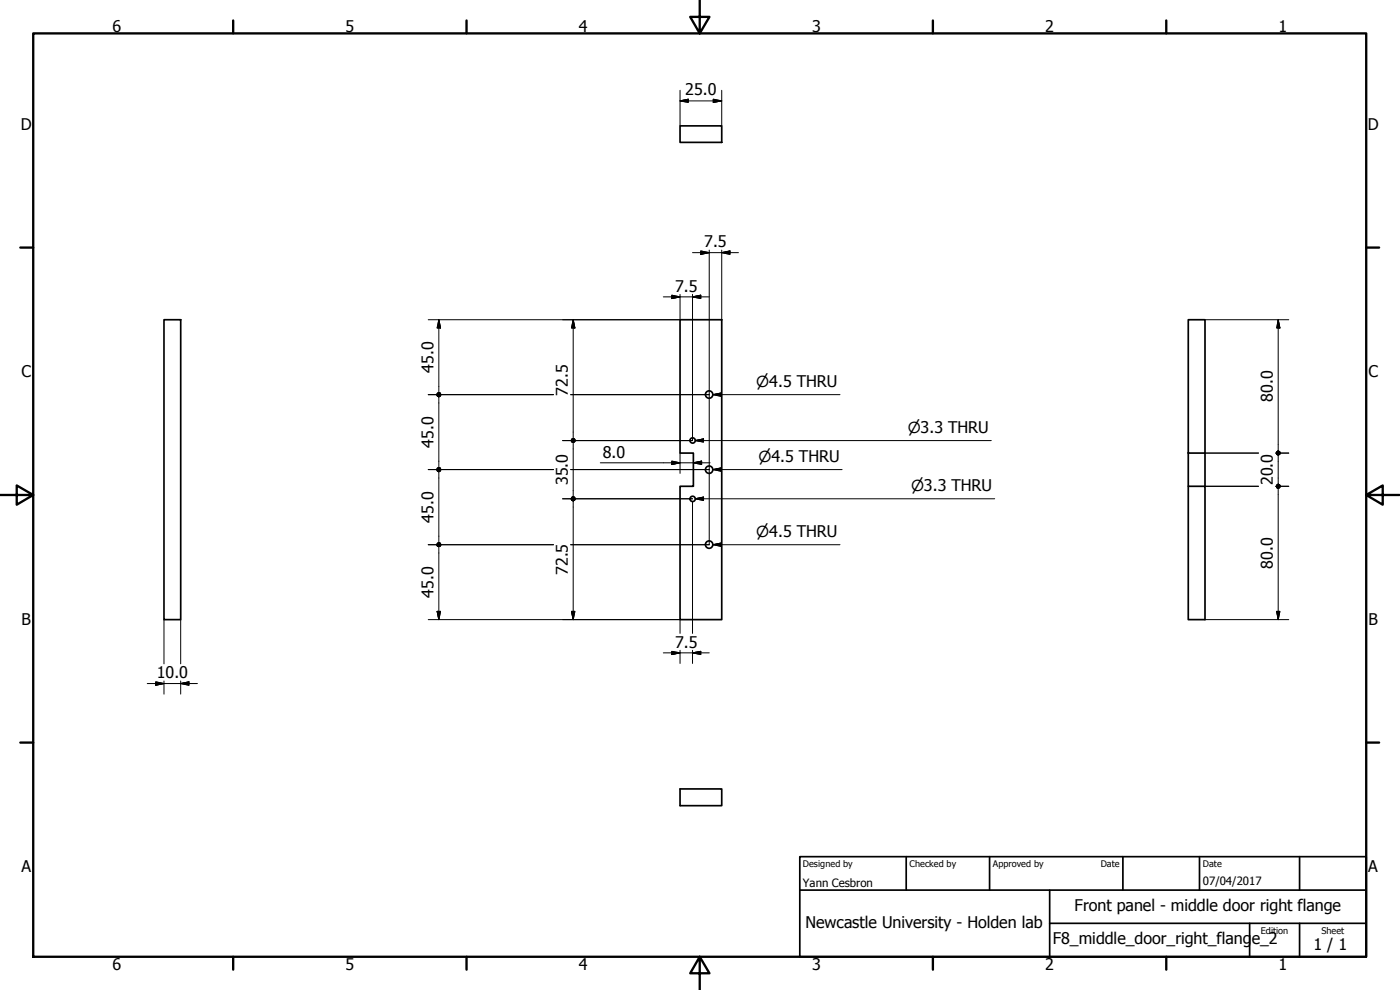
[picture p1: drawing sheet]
<svg xmlns="http://www.w3.org/2000/svg" width="420mm" height="297mm" viewBox="0 0 420 297" stroke-linecap="round" stroke-linejoin="round" font-family="sans-serif">
<!-- layer: Visible (ISO) -->
<g fill="none" stroke="#000" stroke-width=".51">
<path d="M204.1 37.8h12.5v4.9h-12.5zM49.2 95.9h5v90h-5zM204.1 95.9h12.5v90h-12.5v-40h4v-10h-4zM356.6 95.9h5v40h-5zM356.6 135.9v10h5v40h-5v-40M361.6 135.9v10M204.1 236.7h12.5v5h-12.5z"/>
<circle cx="212.8" cy="118.4" r="1.11"/>
<circle cx="207.9" cy="132.2" r=".79"/>
<circle cx="207.9" cy="149.7" r=".79"/>
<circle cx="212.8" cy="140.9" r="1.11"/>
<circle cx="212.8" cy="163.4" r="1.11"/>
</g>
<!-- layer: Border (ISO) -->
<g fill="none" stroke="#000" stroke-width=".7">
<path d="M10 10h400v277.1h-400zM70 6.1v3.9M140 6.1v3.9M210 0v10l-2.9-4.9h5.8l-2.9 4.9M280 6.1v3.9M350 6.1v3.9M6.1 74.3h3.9M410 74.3h3.9M0 148.5h10l-5-2.8v5.7l5-2.9M410 148.5l5 2.9v-5.7l-5 2.8h10M6.1 222.8h3.9M410 222.8h3.9"/>
<path d="M70 287.1v3.8M140 287.1v3.8M210 287.1l2.9 4.9h-5.8l2.9-4.9v9.9M280 287.1v3.8M350 287.1v3.8"/>
</g>
<!-- layer: Title (ISO) -->
<path d="M240 257h170v30.1h-170zM272 257v10.1M297 257v10.1M337 257v10.1M360 257v10.1M390 257v10.1M240 267.1h170M315 277h95M315 267.1v20M375 277v10.1M390 277v10.1" fill="none" stroke="#000" stroke-width=".51"/>
<!-- layer: Dimension (ISO) -->
<g fill="none" stroke="#000" stroke-width=".3">
<path d="M204.1 30.3l2.5-.5v.9zM204.1 27.1v10.7M204.1 30.3h12.5M214.1 29.8l2.5 .5-2.5 .4zM216.6 27.1v10.7M207.8 75.8h13.8M210.3 75.3l2.6 .5-2.6 .5zM212.9 75v88.4h-41.6M216.6 75.8l2.5-.5v1zM216.6 75v20.9M131.7 95.9l.5 2.5h-1zM131.7 95.9v21.9"/>
<path d="M172 95.9l.5 2.5h-1zM172 95.9v35.7M199.1 89.1h13.8M201.6 88.6l2.5 .5-2.5 .5zM204.1 88.3v7.6h-75.6M207.8 89.1l2.5-.5v1zM207.8 88.3v43.9h-39M361.6 95.9h25.2M383.6 95.9l.5 2.5h-.9zM383.6 95.9v39.4M128.5 118.4h37.6M131.7 119v21.3"/>
<path d="M171.3 118.4h41.6M172 132.8v16.2M180.1 138.9h33M201.6 138.4l2.5 .5-2.5 .5zM204.1 135.9v6.1M208.1 138.9l2.5-.5v1zM361.6 135.9h16.1M382.8 135.9h4M383.6 136.5v8.8M128.5 140.9h37.6M131.7 141.5v21.3M168.8 149.7h39"/>
<path d="M171.3 140.9h41.6M172 150.3v35.6M207.8 150.5v39.5M361.6 145.9h16.1M382.8 145.9h4M383.6 146.5v39.4M128.5 163.4h37.6M131.7 164v21.9M49.2 185.9v13.3M54.2 185.9v13.3M128.5 185.9h75.6v4.1M131.2 183.4h1l-.5 2.5z"/>
<path d="M171.5 183.4h1l-.5 2.5zM199.1 195.9h13.8M201.6 195.4l2.5 .5-2.5 .5zM204.1 195.1v4M207.8 195.9l2.5-.5v1zM207.8 195.1v4M361.6 185.9h25.2M383.2 183.4h.9l-.5 2.5zM44.2 205.1h15M46.7 204.6l2.5 .5-2.5 .5zM49.2 204.3v4M54.2 205.1l2.5-.5v1z"/>
<path d="M54.2 204.3v4"/>
</g>
<g fill="#000" stroke="#000" stroke-width=".3">
<path d="M204.1 30.3l2.5-.5zM204.1 30.3l2.5-.5v.9zM214.1 30.7l2.5-.4zM214.1 29.8l2.5 .5-2.5 .4zM210.3 76.3l2.6-.5zM210.3 75.3l2.6 .5-2.6 .5zM216.6 75.8l2.5-.5zM216.6 75.8l2.5-.5v1zM131.7 95.9l.5 2.5zM131.7 95.9l.5 2.5h-1zM172 95.9l.5 2.5zM172 95.9l.5 2.5h-1z"/>
<path d="M201.6 89.6l2.5-.5zM201.6 88.6l2.5 .5-2.5 .5zM207.8 89.1l2.5-.5zM207.8 89.1l2.5-.5v1zM383.6 95.9l.5 2.5zM383.6 95.9l.5 2.5h-.9zM131.3 118l.4-.2-.6 .6zM131.1 118.4l.6-.6-.4 1.1zM131.7 117.8v1.2l-.4-.1zM131.7 117.8l.4 1.1-.4 .1zM131.7 117.8l.6 .6-.2 .5zM131.7 117.8l.4 .2 .2 .4z"/>
<path d="M131.7 117.8l.4 .2zM131.7 119l.6-.6-.2 .5zM132.1 118l.2 .4-.6 .6zM131.7 117.8l.4 .2-.4 1zM131.3 118l.4-.2v1.2zM131.3 118l.4 1-.6-.6zM131.1 118.4l.6 .6-.4-.1zM131.3 118.9l.4 .1zM171.6 131.7l.4-.1-.6 .6zM171.4 132.2l.6-.6-.4 1zM172 131.6v1.2l-.4-.2zM172 131.6l.5 1-.5 .2z"/>
<path d="M172 131.6l.7 .6-.2 .4zM172 131.6l.5 .1 .2 .5zM172 131.6l.5 .1zM172 132.8l.7-.6-.2 .4zM172.5 131.7l.2 .5-.7 .6zM172 131.6l.5 .1-.5 1.1zM171.6 131.7l.4-.1v1.2zM171.6 131.7l.4 1.1-.6-.6zM171.4 132.2l.6 .6-.4-.2zM171.6 132.6l.4 .2zM201.6 139.4l2.5-.5zM201.6 138.4l2.5 .5-2.5 .5z"/>
<path d="M208.1 138.9l2.5-.5zM208.1 138.9l2.5-.5v1zM383.2 135.5l.4-.2-.6 .6zM383.6 135.3l-.4 1.1-.2-.5zM383.6 135.3v1.2l-.4-.1zM383.6 135.3l.4 1.1-.4 .1zM383.6 135.3l.6 .6-.2 .5zM383.6 135.3l.4 .2 .2 .4zM383.6 135.3l.4 .2zM383.6 136.5l.6-.6-.2 .5zM384 135.5l.2 .4-.6 .6zM383.6 135.3l.4 .2-.4 1z"/>
<path d="M383.2 135.5l.4-.2v1.2zM383.2 135.5l.4 1-.6-.6zM383 135.9l.6 .6-.4-.1zM383.2 136.4l.4 .1zM131.3 140.4l.4-.1-.6 .6zM131.1 140.9l.6-.6-.4 1zM131.7 140.3v1.2l-.4-.2zM131.7 140.3l.4 1-.4 .2zM131.7 140.3l.6 .6-.2 .4zM131.7 140.3l.4 .1 .2 .5zM131.7 140.3l.4 .1zM132.3 140.9l-.2 .4-.4 .2z"/>
<path d="M132.1 140.4l.2 .5-.6 .6zM131.7 140.3l.4 .1-.4 1.1zM131.3 140.4l.4-.1v1.2zM131.3 140.4l.4 1.1-.6-.6zM131.1 140.9l.6 .6-.4-.2zM131.3 141.3l.4 .2zM171.6 149.2l.4-.2-.6 .7zM171.4 149.7l.6-.7-.4 1.1zM172 149v1.3l-.4-.2zM172 149l.5 1.1-.5 .2zM172 149l.7 .7-.2 .4zM172 149l.5 .2 .2 .5z"/>
<path d="M172 149l.5 .2zM172 150.3l.7-.6-.2 .4zM172.5 149.2l.2 .5-.7 .6zM172 149l.5 .2-.5 1.1zM171.6 149.2l.4-.2v1.3zM171.6 149.2l.4 1.1-.6-.6zM171.4 149.7l.6 .6-.4-.2zM171.6 150.1l.4 .2zM383.2 145.5l.4-.2-.6 .6zM383.6 145.3l-.4 1.1-.2-.5zM383.6 145.3v1.2l-.4-.1zM383.6 145.3l.4 1.1-.4 .1z"/>
<path d="M383.6 145.3l.6 .6-.2 .5zM383.6 145.3l.4 .2 .2 .4zM383.6 145.3l.4 .2zM383.6 146.5l.6-.6-.2 .5zM384 145.5l.2 .4-.6 .6zM383.6 145.3l.4 .2-.4 1zM383.2 145.5l.4-.2v1.2zM383.2 145.5l.4 1-.6-.6zM383 145.9l.6 .6-.4-.1zM383.2 146.4l.4 .1zM131.3 163l.4-.2-.6 .6zM131.1 163.4l.6-.6-.4 1.1z"/>
<path d="M131.7 162.8v1.2l-.4-.1zM131.7 162.8l.4 1.1-.4 .1zM131.7 162.8l.6 .6-.2 .5zM131.7 162.8l.4 .2 .2 .4zM131.7 162.8l.4 .2zM131.7 164l.6-.6-.2 .5zM132.1 163l.2 .4-.6 .6zM131.7 162.8l.4 .2-.4 1zM131.3 163l.4-.2v1.2zM131.3 163l.4 1-.6-.6zM131.1 163.4l.6 .6-.4-.1zM131.3 163.9l.4 .1z"/>
<path d="M131.2 183.4l.5 2.5zM131.2 183.4h1l-.5 2.5zM171.5 183.4l.5 2.5zM171.5 183.4h1l-.5 2.5zM201.6 196.4l2.5-.5zM201.6 195.4l2.5 .5-2.5 .5zM207.8 195.9l2.5-.5zM207.8 195.9l2.5-.5v1zM383.2 183.4l.4 2.5zM383.2 183.4h.9l-.5 2.5zM46.7 205.6l2.5-.5zM46.7 204.6l2.5 .5-2.5 .5z"/>
<path d="M54.2 205.1l2.5-.5zM54.2 205.1l2.5-.5v1z"/>
</g>
<!-- layer: Symbol (ISO) -->
<path d="M214 118.4l2.5-.5v1zM214 118.4h38.1M208.7 132.2l2.4-.5v.9zM208.7 132.2h88.8M208.7 149.7l2.4-.6v1.1zM208.7 149.7h89.8M214 140.9l2.5-.5v1zM214 140.9h38.7M214 163.4l2.5-.5v1zM214 163.4h38.1" fill="none" stroke="#000" stroke-width=".3"/>
<path d="M214 118.4l2.5-.5zM214 118.4l2.5-.5v1zM208.7 132.2l2.4-.5zM208.7 132.2l2.4-.5v.9zM208.7 149.7l2.4-.6zM208.7 149.7l2.4-.6v1.1zM214 140.9l2.5-.5zM214 140.9l2.5-.5v1zM214 163.4l2.5-.5zM214 163.4l2.5-.5v1z" fill="#000" stroke="#000" stroke-width=".3"/>
<g font-size="4.8">
<text x="33.7" y="9.6">6</text>
<text x="103.7" y="9.6">5</text>
<text x="173.7" y="9.6">4</text>
<text x="243.7" y="9.6">3</text>
<text x="313.7" y="9.6">2</text>
<text x="383.7" y="9.6">1</text>
<text x="205.7" y="28.6">25.0</text>
<text x="6.2" y="38.9">D</text>
<text x="410.5" y="38.9">D</text>
<text x="211.3" y="74.2">7.5</text>
<text x="202.6" y="87.5">7.5</text>
<text x="6.4" y="113.1">C</text>
<text x="130.1" y="111.8" transform="rotate(-90 130.1 111.8)">45.0</text>
<text x="410.7" y="113.1">C</text>
<text x="170.4" y="118.7" transform="rotate(-90 170.4 118.7)">72.5</text>
<text x="382" y="120.6" transform="rotate(-90 382 120.6)">80.0</text>
<text x="130.1" y="134.4" transform="rotate(-90 130.1 134.4)">45.0</text>
<text x="180.9" y="137.3">8.0</text>
<text x="170.4" y="145.6" transform="rotate(-90 170.4 145.6)">35.0</text>
<text x="382" y="145.6" transform="rotate(-90 382 145.6)">20.0</text>
<text x="130.1" y="156.8" transform="rotate(-90 130.1 156.8)">45.0</text>
<text x="170.4" y="172.5" transform="rotate(-90 170.4 172.5)">72.5</text>
<text x="382" y="170.6" transform="rotate(-90 382 170.6)">80.0</text>
<text x="130.1" y="179.3" transform="rotate(-90 130.1 179.3)">45.0</text>
<text x="6.4" y="187.4">B</text>
<text x="410.7" y="187.4">B</text>
<text x="202.6" y="194.3">7.5</text>
<text x="47.1" y="203.5">10.0</text>
<text x="6.4" y="261.7">A</text>
<text x="410.7" y="261.7">A</text>
<text x="322.5" y="273.4">Front panel - middle door right flange</text>
<text x="241.7" y="278.4">Newcastle University - Holden lab</text>
<text x="316" y="283.4">F8_middle_door_right_flang</text>
<text x="375.7" y="283.4">e_2</text>
<text x="394.2" y="285">1 / 1</text>
<text x="33.7" y="290.9">6</text>
<text x="103.7" y="290.9">5</text>
<text x="173.7" y="290.9">4</text>
<text x="243.7" y="290.9">3</text>
<text x="313.7" y="290.9">2</text>
<text x="383.7" y="290.9">1</text>
</g>
<g font-size="4.6">
<text x="226.9" y="116">⌀4.5 THRU</text>
<text x="272.4" y="129.8">⌀3.3 THRU</text>
<text x="227.6" y="138.5">⌀4.5 THRU</text>
<text x="273.4" y="147.2">⌀3.3 THRU</text>
<text x="226.9" y="161">⌀4.5 THRU</text>
</g>
<g font-size="3.4">
<text x="241" y="266">Yann Cesbron</text>
<text x="361" y="265.5">07/04/2017</text>
</g>
<g font-size="2.7">
<text x="241" y="260.1">Designed by</text>
<text x="273" y="260.1">Checked by</text>
<text x="298" y="260.1">Approved by</text>
<text x="330.3" y="260">Date</text>
<text x="361" y="260">Date</text>
<text x="378.4" y="280.1">Edition</text>
<text x="396.6" y="280.1">Sheet</text>
</g>
</svg>
